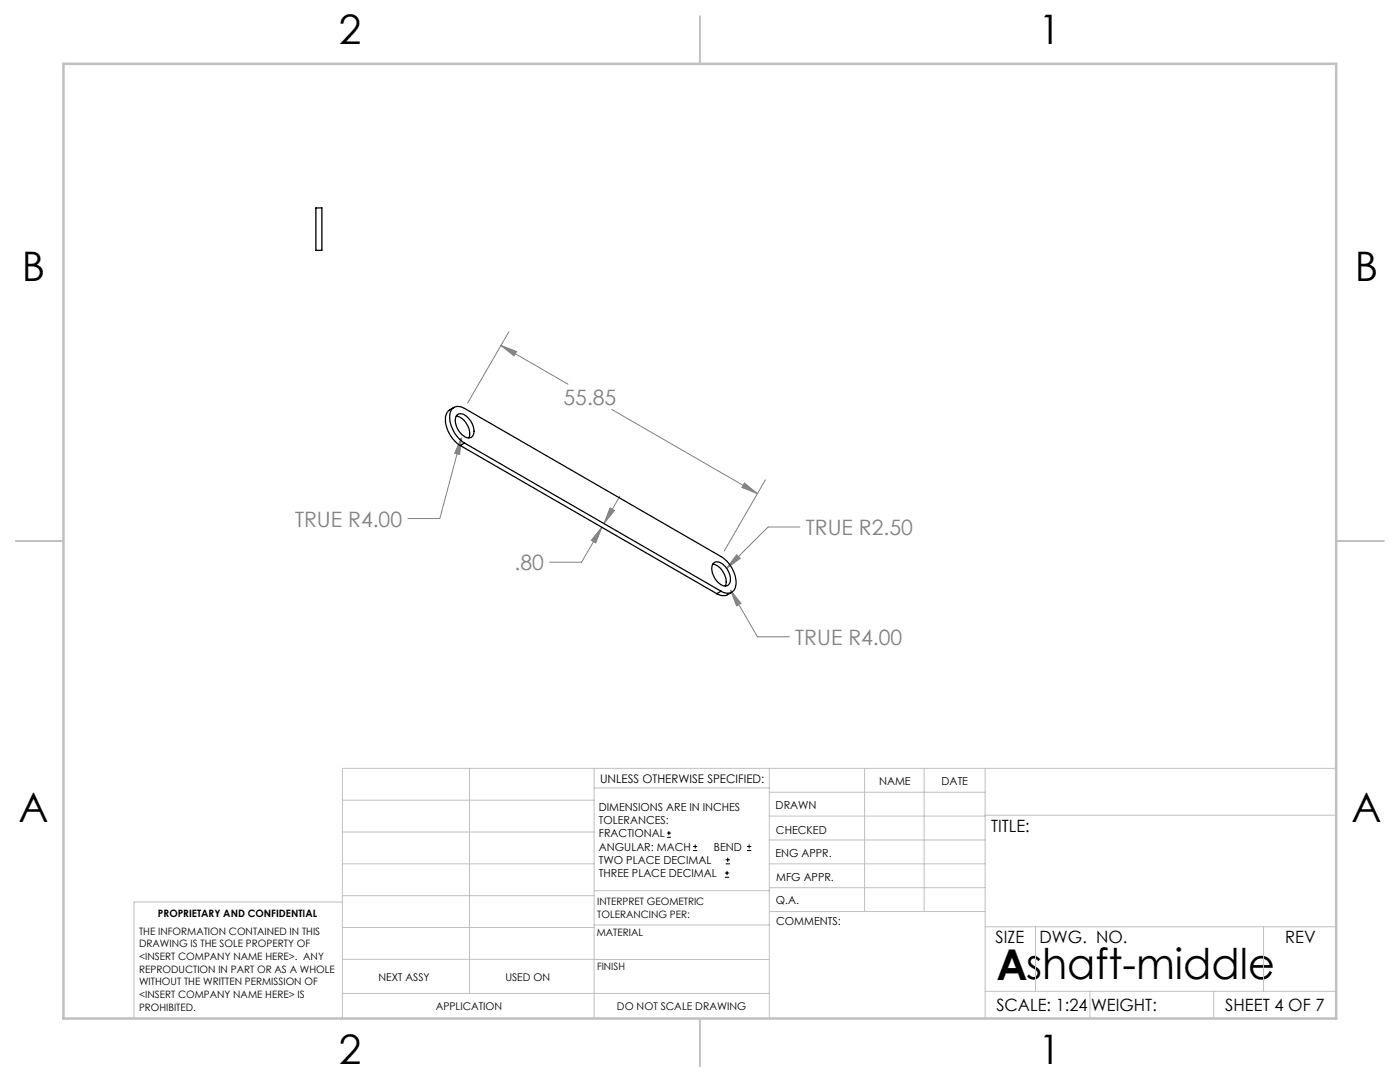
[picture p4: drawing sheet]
<svg xmlns="http://www.w3.org/2000/svg" width="279mm" height="216mm" viewBox="0 0 279 216" stroke-linecap="round" stroke-linejoin="round" font-family="sans-serif">
<g fill="none" stroke="#000" stroke-width=".2">
<path d="M133.1 167.1h.8M133.1 166.2h.8M133.5 165.8v.9M138.3 169.7h.8M138.3 168.9h.8M138.7 168.5v.8M144.7 175h.8M144.7 174.2h.8M144.8 172.4h.9M144.8 171.6h.9M145.1 173.8v.8M145.2 171.1v.9"/>
<path d="M149.1 169.7h.8M149.1 168.9h.8M149.5 168.5v.8"/>
</g>
<g fill="none" stroke="#808080" stroke-width=".2">
<path d="M100 68.9l3.1 1.2-.5 .9zM100 68.9l13.3 7.8M101.6 66.2l-8.3 14.2M92.1 87.4l-.4 3.3-1-.2zM92.1 87.4l-4.3 16.1h-6.4M122.1 81.7l29.1 16.8M123.7 99l-3.2 5.5M148.6 96.4l2.6 2.1-3.1-1.2zM152.8 95.7l-8.3 14.3M120.1 105.2l-1.2 3.1-.9-.5zM120.1 105.2l-4 7h-6.4M121.7 101.4l.9 .5-2.1 2.6z"/>
<path d="M145.8 117.8l2.1 2.6-.9 .5zM145.8 117.8l5.4 9.3h6.3M147 110.7l.7 .7-2.7 2zM159.6 105.2h-6.3l-8.3 8.2"/>
</g>
<g fill="none" stroke="#c0c0c0" stroke-width=".2">
<path d="M68.3 159.7h50.3M93.7 153.3v44.9M118.6 153.3v49.9M118.6 157.2h34.9M153.5 153.3v49.9M153.5 158.1h43.1M172.5 153.3v28.6M184.4 153.3v28.6M196.6 153.3v49.9M266.7 153.3h-198.4v49.9M68.3 178.7h50.3M68.3 172.4h50.3"/>
<path d="M68.3 166h50.3M68.3 180h-41.6v23.2M118.6 177.7h35M153.5 167.6h43.1M153.5 162.8h43.1M153.5 172.4h43.1M153.5 177.1h43.1M196.6 162.7h70.1M68.3 198.2h85.2M68.3 191.4l85.2 .1M68.3 185.1h50.3M118.6 184.6h35"/>
<path d="M153.6 181.9h43M196.6 197.8h70.1M196.6 184.9h70.1M206.7 184.9v12.9M217.5 197.8v5.4M242.2 197.8v5.4M252.2 184.9v12.9"/>
</g>
<path d="M139.7 3.2v9.5M3.1 107.9h9.6M266.7 107.9h9.5M139.7 203.2v9.6" fill="none" stroke="#c0c0c0" stroke-width=".25"/>
<path d="M12.7 12.7h254v190.5h-254z" fill="none" stroke="#c0c0c0" stroke-width=".5"/>
<path d="M148.6 96.4l2.6 2.1-3.1-1.2zM100 68.9l3.1 1.2-.5 .9zM92.1 87.4l-1.4 3.1 1 .2zM145.8 117.8l1.2 3.1 .9-.5zM121.7 101.4l.9 .5-2.1 2.6zM120.1 105.2l-1.2 3.1-.9-.5zM147 110.7l-2 2.7 2.7-2z" fill="#808080"/>
<path d="M63 41.5h1.2v8.5h-1.2zM90.6 81.3l-.9 .5a2.92 2.92 0 0 0-.5 3.6 6.6 6.6 0 0 0 2.7 3.5M91.1 83a3.6 3.6 0 0 1 2.5 4.4M91.3 82.8a1.71 1.71 0 0 1 2.2 .7 2.97 2.97 0 0 1 .7 3.7 1.76 1.76 0 0 1-2.3-.8 3 3 0 0 1-.6-3.6zM91.9 88.9l51.2 29.6M92.7 88.4a6.2 6.2 0 0 1-2.8-6.2 1.76 1.76 0 0 1 2.8-.7l51.2 29.6a6.2 6.2 0 0 1 2.9 6.2 1.76 1.76 0 0 1-2.9 .7M92.7 88.4l51.2 29.6M92.7 88.4l-.8 .5M142.2 112.6a3.6 3.6 0 0 1 2.5 4.3M142.5 112.3a1.83 1.83 0 0 1 2.4 .9 2.96 2.96 0 0 1 .5 3.5 1.88 1.88 0 0 1-2.5-1 2.74 2.74 0 0 1-.4-3.4zM143.9 118l-.8 .5M146 118.2l-1.3 .7-.9-.1-.7-.3" fill="none" stroke="#000" stroke-width=".25"/>
<text font-size="8.5" x="198.9" y="195.5">Ashaft-middle</text>
<g font-size="8.1">
<text x="67.6" y="8.9">2</text>
<text x="207.3" y="8.9">1</text>
<text x="4.4" y="56.2">B</text>
<text x="270.4" y="56.2">B</text>
<text x="3.7" y="164.1">A</text>
<text x="269.7" y="164.1">A</text>
<text x="67.6" y="212.4">2</text>
<text x="207.3" y="212.4">1</text>
</g>
<g font-size="4.2" fill="#808080">
<text x="112.5" y="80.8">55.85</text>
<text x="58.9" y="105.1">TRUE R4.00</text>
<text x="160.8" y="106.7">TRUE R2.50</text>
<text x="102.7" y="113.8">.80</text>
<text x="158.7" y="128.7">TRUE R4.00</text>
</g>
<g font-size="3.4">
<text x="197.8" y="166">TITLE:</text>
<text x="198.7" y="188.1">SIZE</text>
<text x="207.5" y="188.1">DWG. NO.</text>
<text x="256.5" y="188.2">REV</text>
<text x="198.8" y="201.7">SCALE: 1:24</text>
<text x="217.7" y="201.8">WEIGHT:</text>
<text x="244.5" y="201.7">SHEET 4 OF 7</text>
</g>
<text font-size="2.4" x="119.8" y="156.2">UNLESS OTHERWISE SPECIFIED:</text>
<g font-size="2.2">
<text x="119.5" y="161.8">DIMENSIONS ARE IN INCHES</text>
<text x="154.8" y="161.4">DRAWN</text>
<text x="175.4" y="156.6">NAME</text>
<text x="187.9" y="156.7">DATE</text>
<text x="119.5" y="164.4">TOLERANCES:</text>
<text x="119.5" y="167.1">FRACTIONAL</text>
<text x="154.9" y="166.3">CHECKED</text>
<text x="119.5" y="169.7">ANGULAR: MACH</text>
<text x="119.5" y="172.4">TWO PLACE DECIMAL</text>
<text x="142.5" y="169.7">BEND</text>
<text x="154.8" y="171">ENG APPR.</text>
<text x="119.5" y="175">THREE PLACE DECIMAL</text>
<text x="154.9" y="175.7">MFG APPR.</text>
<text x="154.9" y="180.4">Q.A.</text>
<text x="154.9" y="184.6">COMMENTS:</text>
</g>
<g font-size="2.1">
<text x="75.5" y="195.7">NEXT ASSY</text>
<text x="100.9" y="195.7">USED ON</text>
<text x="86.9" y="201.5">APPLICATION</text>
<text x="123.1" y="201.6">DO NOT SCALE DRAWING</text>
</g>
<g font-size="2">
<text x="31.5" y="182.9">PROPRIETARY AND CONFIDENTIAL</text>
<text x="119.2" y="180.6">INTERPRET GEOMETRIC</text>
<text x="119.2" y="183.1">TOLERANCING PER:</text>
<text x="27.8" y="186.5">THE INFORMATION CONTAINED IN THIS</text>
<text x="27.8" y="189">DRAWING IS THE SOLE PROPERTY OF</text>
<text x="27.8" y="191.6">&lt;INSERT COMPANY NAME HERE&gt;. ANY</text>
<text x="119.1" y="186.7">MATERIAL</text>
<text x="27.8" y="194.1">REPRODUCTION IN PART OR AS A WHOLE</text>
<text x="27.8" y="196.6">WITHOUT THE WRITTEN PERMISSION OF</text>
<text x="119.1" y="193.5">FINISH</text>
<text x="27.8" y="199.1">&lt;INSERT COMPANY NAME HERE&gt; IS</text>
<text x="27.8" y="201.7">PROHIBITED.</text>
</g>
</svg>
